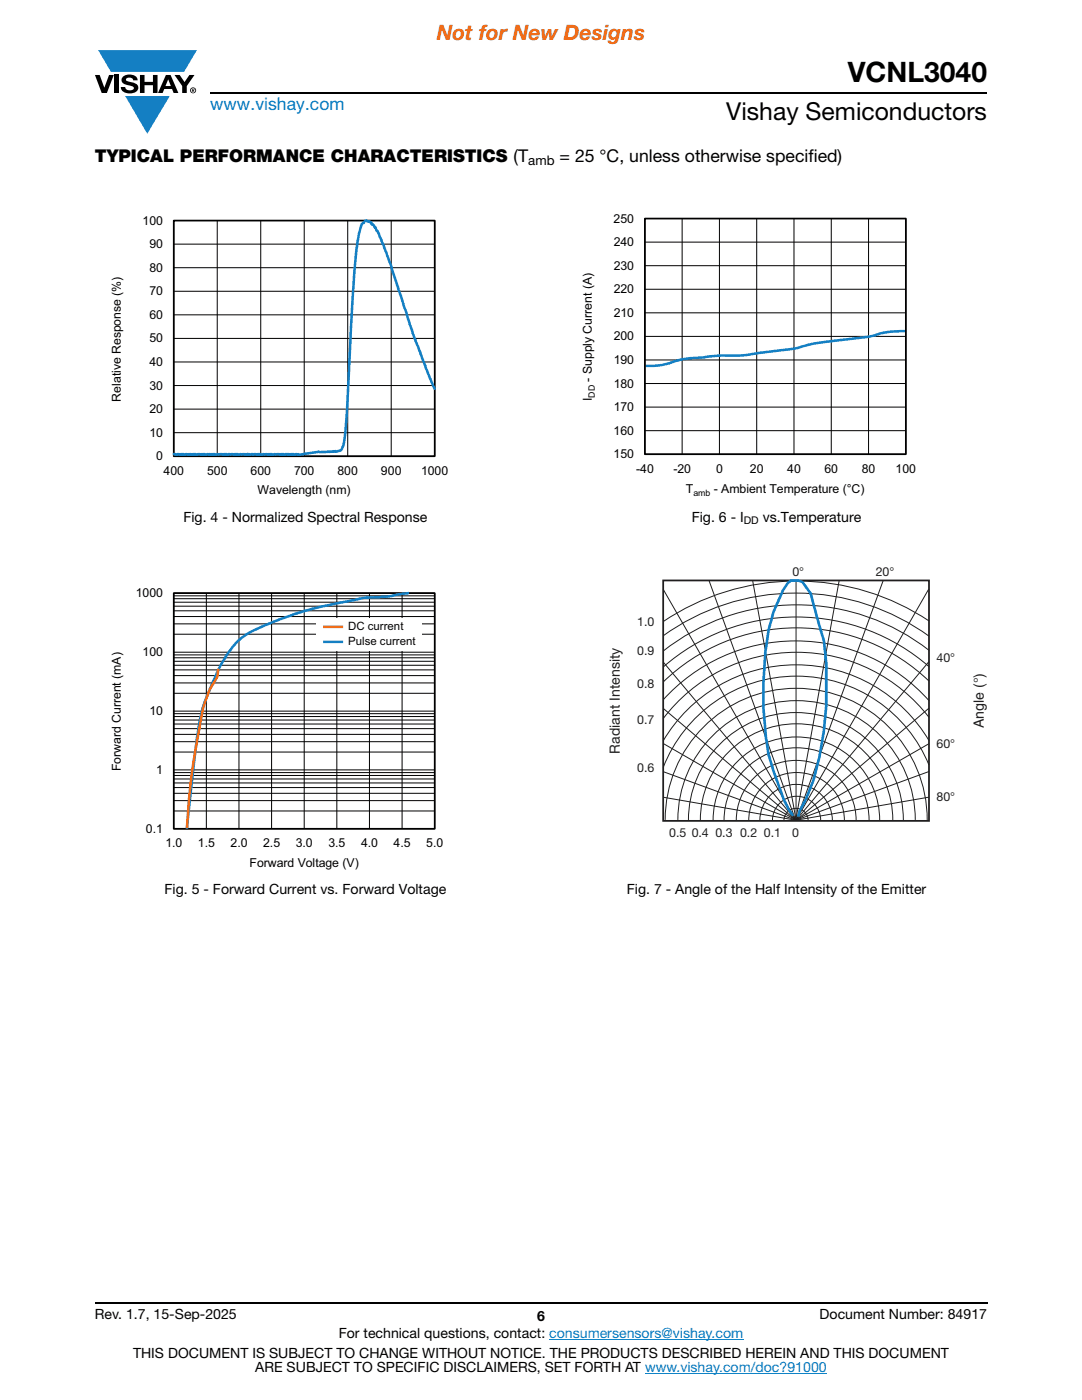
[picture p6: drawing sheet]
<svg xmlns="http://www.w3.org/2000/svg" width="216mm" height="279mm" viewBox="0 0 216 279" stroke-linecap="round" stroke-linejoin="round" font-family="sans-serif">
<g fill="#147fc3">
<path d="M19.6 10h19.7l-2.6 4.3h-1.1h-13.5z"/>
<path d="M25 19.2h8.9l-4.5 7.5z"/>
</g>
<g fill="#000">
<path d="M18.9 15h1l.9 2.5 1-2.5h.9l-1.4 3.6h-1zM22.9 15h.9v3.6h-.9zM24.6 15.3a2.1 2.1 0 0 1 2.8 .3l.1 .4h-.9a.79 .79 0 0 0-.7-.5 .79 .79 0 0 0-.8 .4l.3 .3 1 .2a1.08 1.08 0 0 1 1.2 1 1.08 1.08 0 0 1-1.1 1.2 1.73 1.73 0 0 1-2.4-1.2h.9a.96 .96 0 0 0 .8 .6 .96 .96 0 0 0 .9-.4 1.31 1.31 0 0 0-1.2-.6 1.03 1.03 0 0 1-1.1-.6 1.03 1.03 0 0 1 .2-1.1zM27.9 15h.9v1.3h1.7v-1.3h.9v3.6h-.9v-1.6h-1.7v1.6h-.9zM34.8 15h1.1l.9 1.4 1-1.4h1l-1.5 2.2v1.4h-.9v-1.4z"/>
<path d="M33.6 15.9l.5 1.3h-1.1zM33.1 15l-1.6 3.6h1l.3-.8h1.5l.3 .8h1l-1.6-3.6z"/>
<path d="M38.4 17.8h.2v.2h-.2zM38.3 17.7v.7h.1v-.3l.4 .3-.2-.3 .2-.2-.1-.2z"/>
<path d="M38.1 18a.46 .46 0 0 1 .9 0 .46 .46 0 0 1-.9 0zM37.9 18a.6 .6 0 0 0 1.2 0 .6 .6 0 0 0-1.2 0z"/>
</g>
<path d="M42 18.6h155M18.9 260h178.1" fill="none" stroke="#000" stroke-width=".36"/>
<path d="M109.6 267.3h38.7M128.7 274h36.3" fill="none" stroke="#067ec4" stroke-width=".2"/>
<path d="M34.7 44h52v47.1h-52zM34.7 118.4h52v47h-52z" fill="none" stroke="#000" stroke-width=".34"/>
<g fill="none" stroke="#000" stroke-width=".2">
<path d="M34.7 44h52v47.1h-52zM34.7 48.7h52M34.7 53.4h52M34.7 58.1h52M43.3 44v47.1M52 44v47.1M60.7 44v47.1M69.4 44v47.1M78.1 44v47.1M34.7 62.8h52M34.7 67.5h52M34.7 72.2h52"/>
<path d="M34.7 76.9h52M34.7 81.6h52M34.7 86.4h52M34.7 118.9h52M34.7 119.5h52M34.7 118.4h52v47h-52zM41.2 118.4v47M47.7 118.4v47M54.2 118.4v47M60.7 118.4v47M67.2 118.4v47M73.7 118.4v47"/>
<path d="M80.2 118.4v47M34.7 130.7h52M34.7 131.3h52M34.7 132h52M34.7 132.8h52M34.7 133.7h52M34.7 134.8h52M34.7 136.3h52M34.7 138.4h52M34.7 130.2h52M34.7 120.2h52M34.7 121h52"/>
<path d="M34.7 121.9h52M34.7 123h52M34.7 124.5h52M34.7 126.6h52M34.7 141.9h52M34.7 142.4h52M34.7 143h52M34.7 143.7h52M34.7 144.5h52M34.7 145.4h52M34.7 146.6h52M34.7 148h52"/>
<path d="M34.7 150.1h52M34.7 154.2h52M34.7 154.8h52M34.7 155.5h52M34.7 156.3h52M34.7 157.2h52M34.7 158.3h52M34.7 159.8h52M34.7 153.6h52M34.7 161.8h52"/>
</g>
<path d="M86.7 77.6l-1.7-4.1-2.3-6-4.7-14.7-2.4-6.1-.5-.7-.1-.6h-.2l-.5-.7h-.1l-.4-.5-.9-.1-.8 .8-.5 1.8-.6 3.8-.6 9.1-1.4 25.9a8.3 8.3 0 0 1-1 4.3l-.7 .3h-3.8l-3.8 .7-1.5-.2-.1 .2-1.9-.2-.1 .2-.2-.2-.9 .1-1.1-.1-.1 .2-.2-.2-.9 .1-1-.1-.2 .2-.2-.2-.8 .1-1.1-.1-.1 .2-.2-.2-.9 .1-1.1-.1-.1 .2-.2-.2-.9 .1-1.1-.1-.1 .2-.2-.2-.9 .1-1-.1-.2 .2-1.8-.2-.2 .2-1.7-.2-.1 .2-.7-.2-.2 .2-1.4-.2-.2 .2-1.4-.2M81.6 118.4l-1.9 .2a24.3 24.3 0 0 1-7 .7 96.8 96.8 0 0 0-17.8 4.7 23.4 23.4 0 0 0-7.4 3.9 27.9 27.9 0 0 0-5.7 9.8 37.1 37.1 0 0 0-2.9 12.8l-1.6 14.9" fill="none" stroke="#147fc3" stroke-width=".51"/>
<path d="M43.6 133.5a5.4 5.4 0 0 1-1.3 3.4l-.4 .6a37.6 37.6 0 0 0-2.5 9.8 124.2 124.2 0 0 0-2.1 18" fill="none" stroke="#f16b22" stroke-width=".51"/>
<path d="M63.2 123.4h21v6.5h-21z" fill="#fff"/>
<path d="M64.5 125.1h4" fill="none" stroke="#f16b22" stroke-width=".51"/>
<path d="M180.7 66.1h-1.3a18.1 18.1 0 0 0-6 1.1l-3.5 .4a51.2 51.2 0 0 0-11.4 2l-6.4 .8a35.5 35.5 0 0 1-8.7 .6l-2.5 .2a25.8 25.8 0 0 0-8.5 1.6l-1.9 .2h-1.8M64.5 128.1h4" fill="none" stroke="#147fc3" stroke-width=".51"/>
<g fill="none" stroke="#000" stroke-width=".2">
<path d="M128.7 43.6h52v47.1h-52zM128.7 48.3h52M128.7 53h52M128.7 57.7h52M136.1 43.6v47.1M143.6 43.6v47.1M151 43.6v47.1M158.4 43.6v47.1M165.9 43.6v47.1M173.3 43.6v47.1M128.7 62.4h52M128.7 67.1h52"/>
<path d="M128.7 71.8h52M128.7 76.5h52M128.7 81.2h52M128.7 85.9h52"/>
</g>
<path d="M128.7 43.6h52v47h-52z" fill="none" stroke="#000" stroke-width=".34"/>
<g fill="none" stroke="#201d1e" stroke-width=".2">
<path d="M132.3 117.6l26.5 46.1M141.5 115.8l17.3 47.9M150.2 116l8.7 47.7M158.8 116v47.7M167.4 115.8l-8.6 47.9M176.2 115.8l-17.3 47.9M185.3 117.6l-26.5 46.1M132.3 132.1l26.5 31.6M132.3 126.9a45.4 45.4 0 0 1 53.1 .1M132.3 139.7a35.6 35.6 0 0 1 53.1 .1M185.4 132l-26.6 31.7M185.4 123.9a47.8 47.8 0 0 0-53.1 .2"/>
<path d="M185.4 129.8a43 43 0 0 0-53.1 .1M185.4 135.9a38.2 38.2 0 0 0-53.1 .2M185.4 133a40.3 40.3 0 0 0-53.1 .1M132.3 154l26.5 9.7M132.3 141.4l26.5 22.3M132.3 159.1l26.5 4.6M132.3 148.4l26.5 15.3M185.4 141.3l-26.5 22.4M185.4 148.4l-26.6 15.3M185.4 159.1l-26.6 4.6M185.4 154l-26.6 9.7M185.4 152.7a28.5 28.5 0 0 0-26.7-17.8 28.5 28.5 0 0 0-26.4 18.3"/>
<path d="M185.4 147.8a30.8 30.8 0 0 0-53.1 0M185.4 143.2a33.4 33.4 0 0 0-53.1 .2M132.7 163.6a26.1 26.1 0 0 1 26.2-26.2 26.1 26.1 0 0 1 26.1 26.2M135.3 163.6a23.7 23.7 0 0 1 23.6-23.8 23.7 23.7 0 0 1 23.7 23.8M137.4 163.7a21.4 21.4 0 0 1 21.4-21.5 21.4 21.4 0 0 1 21.5 21.5M139.7 163.7a19.2 19.2 0 0 1 19.2-19.3 19.2 19.2 0 0 1 19.2 19.3M142.3 163.7a16.6 16.6 0 0 1 16.6-16.6 16.6 16.6 0 0 1 16.6 16.6M144.5 163.7a14.5 14.5 0 0 1 14.4-14.5 14.5 14.5 0 0 1 14.5 14.5M146.9 163.7a12 12 0 0 1 12-11.9 12 12 0 0 1 11.9 11.9M149.4 163.7a9.5 9.5 0 0 1 9.5-9.5 9.5 9.5 0 0 1 9.6 9.5M151.6 163.8a7.2 7.2 0 0 1 7.3-7.3 7.2 7.2 0 0 1 7.2 7.3M154.1 163.7a4.8 4.8 0 0 1 4.8-4.8 4.8 4.8 0 0 1 4.9 4.8"/>
<path d="M156.4 163.7a2.41 2.41 0 0 1 2.4-2.4 2.41 2.41 0 0 1 2.4 2.4"/>
</g>
<path d="M132.3 115.8h53.1v48h-53.1z" fill="none" stroke="#201d1e" stroke-width=".35"/>
<path d="M158.3 162.8l-.9-1.1a74.3 74.3 0 0 1-4.1-11.2 71.4 71.4 0 0 1 .1-24.8l1-3.7 1.8-4.2 1-1.5 .7-.5h1.4l.8 .4 1.6 2.2 2.7 9.6a68.1 68.1 0 0 1-2.1 27.8l-1.5 3.6-1.3 2.5-.2 1.1" fill="none" stroke="#147fc3" stroke-width=".53"/>
<text font-size="5.6" x="169.1" y="16.4">VCNL3040</text>
<text font-size="4.9" x="144.9" y="24">Vishay Semiconductors</text>
<text font-size="4.2" fill="#f06b12" x="87.1" y="8">Not for New Designs</text>
<text font-size="3.5" fill="#067ec4" x="42" y="21.9">www.vishay.com</text>
<g font-size="3.5">
<text x="18.9" y="32.3">TYPICAL PERFORMANCE CHARACTERISTICS (T</text>
<text x="111.6" y="32.3">= 25 °C, unless otherwise specified)</text>
</g>
<g font-size="2.8">
<text x="36.6" y="104.1">Fig. 4 - Normalized Spectral Response</text>
<text x="138" y="104.1">Fig. 6 - I</text>
<text x="152.2" y="104.1">vs.Temperature</text>
<text x="32.8" y="178.5">Fig. 5 - Forward Current vs. Forward Voltage</text>
<text x="125.1" y="178.5">Fig. 7 - Angle of the Half Intensity of the Emitter</text>
<text x="18.9" y="263.3">Rev. 1.7, 15-Sep-2025</text>
<text x="107.2" y="263.6">6</text>
<text x="163.6" y="263.3">Document Number: 84917</text>
<text x="67.6" y="267.1">For technical questions, contact: consumersensors@vishay.com</text>
<text x="26.5" y="271">THIS DOCUMENT IS SUBJECT TO CHANGE WITHOUT NOTICE. THE PRODUCTS DESCRIBED HEREIN AND THIS DOCUMENT</text>
<text x="50.9" y="273.8">ARE SUBJECT TO SPECIFIC DISCLAIMERS, SET FORTH AT www.vishay.com/doc?91000</text>
</g>
<g font-size="2.8" fill="#201d1e">
<text x="196.3" y="145.3" transform="rotate(-90 196.3 145.3)">Angle (°)</text>
<text x="123.7" y="150.4" transform="rotate(-90 123.7 150.4)">Radiant Intensity</text>
</g>
<text font-size="2.6" x="105.4" y="33">amb</text>
<g font-size="2.5">
<text x="28.4" y="44.8">100</text>
<text x="122.4" y="44.4">250</text>
<text x="29.8" y="49.5">90</text>
<text x="122.5" y="49.1">240</text>
<text x="122.5" y="53.8">230</text>
<text x="29.8" y="54.2">80</text>
<text x="29.8" y="58.9">70</text>
<text x="122.5" y="58.5">220</text>
<text x="29.8" y="63.6">60</text>
<text x="122.5" y="63.2">210</text>
<text x="29.8" y="68.3">50</text>
<text x="122.5" y="67.9">200</text>
<text x="29.8" y="73">40</text>
<text x="29.8" y="77.7">30</text>
<text x="118.1" y="76.2" transform="rotate(-90 118.1 76.2)">- Supply Current (A)</text>
<text x="122.5" y="72.6">190</text>
<text x="122.5" y="77.3">180</text>
<text x="24.1" y="80.1" transform="rotate(-90 24.1 80.1)">Relative Response (%)</text>
<text x="29.8" y="82.4">20</text>
<text x="118.1" y="80" transform="rotate(-90 118.1 80)">I</text>
<text x="122.5" y="82">170</text>
<text x="29.8" y="87.1">10</text>
<text x="122.4" y="86.7">160</text>
<text x="31.2" y="91.8">0</text>
<text x="32.7" y="94.8">400</text>
<text x="41.3" y="94.8">500</text>
<text x="50" y="94.8">600</text>
<text x="58.7" y="94.8">700</text>
<text x="67.3" y="94.8">800</text>
<text x="76" y="94.8">900</text>
<text x="84" y="94.8">1000</text>
<text x="122.4" y="91.4">150</text>
<text x="126.9" y="94.4">-40</text>
<text x="134.4" y="94.4">-20</text>
<text x="142.9" y="94.4">0</text>
<text x="149.7" y="94.4">20</text>
<text x="157.1" y="94.4">40</text>
<text x="164.5" y="94.4">60</text>
<text x="171.9" y="94.4">80</text>
<text x="178.7" y="94.4">100</text>
<text x="51.4" y="98.7">Wavelength (nm)</text>
<text x="136.9" y="98.4">T</text>
<text x="142.4" y="98.4">- Ambient Temperature (°C)</text>
<text x="27.1" y="119.2">1000</text>
<text x="28.4" y="130.9">100</text>
<text x="29.8" y="142.7">10</text>
<text x="24.1" y="153.9" transform="rotate(-90 24.1 153.9)">Forward Current (mA)</text>
<text x="31.2" y="154.4">1</text>
<text x="29.1" y="166.2">0.1</text>
<text x="33" y="169.1">1.0</text>
<text x="39.5" y="169.1">1.5</text>
<text x="46" y="169.1">2.0</text>
<text x="49.8" y="173">Forward Voltage (V)</text>
<text x="52.5" y="169.1">2.5</text>
<text x="59" y="169.1">3.0</text>
<text x="65.5" y="169.1">3.5</text>
<text x="72" y="169.1">4.0</text>
<text x="78.5" y="169.1">4.5</text>
<text x="85" y="169.1">5.0</text>
</g>
<g font-size="2.5" fill="#201d1e">
<text x="158.1" y="114.9">0°</text>
<text x="174.7" y="114.9">20°</text>
<text x="127.2" y="124.9">1.0</text>
<text x="127.2" y="130.8">0.9</text>
<text x="127.2" y="137.3">0.8</text>
<text x="186.9" y="132.2">40°</text>
<text x="127.2" y="144.6">0.7</text>
<text x="186.9" y="149.3">60°</text>
<text x="127.2" y="154.1">0.6</text>
<text x="186.9" y="159.9">80°</text>
<text x="133.5" y="167.1">0.5</text>
<text x="138" y="167.1">0.4</text>
<text x="142.7" y="167.1">0.3</text>
<text x="147.7" y="167.1">0.2</text>
<text x="152.4" y="167.1">0.1</text>
<text x="158.1" y="167.1">0</text>
</g>
<g font-size="2.3" fill="#040503">
<text x="69.5" y="125.7">DC current</text>
<text x="69.5" y="128.7">Pulse current</text>
</g>
<text font-size="2.1" x="148.4" y="104.6">DD</text>
<g font-size="1.8">
<text x="118.7" y="79.4" transform="rotate(-90 118.7 79.4)">DD</text>
<text x="138.4" y="99.1">amb</text>
</g>
</svg>
